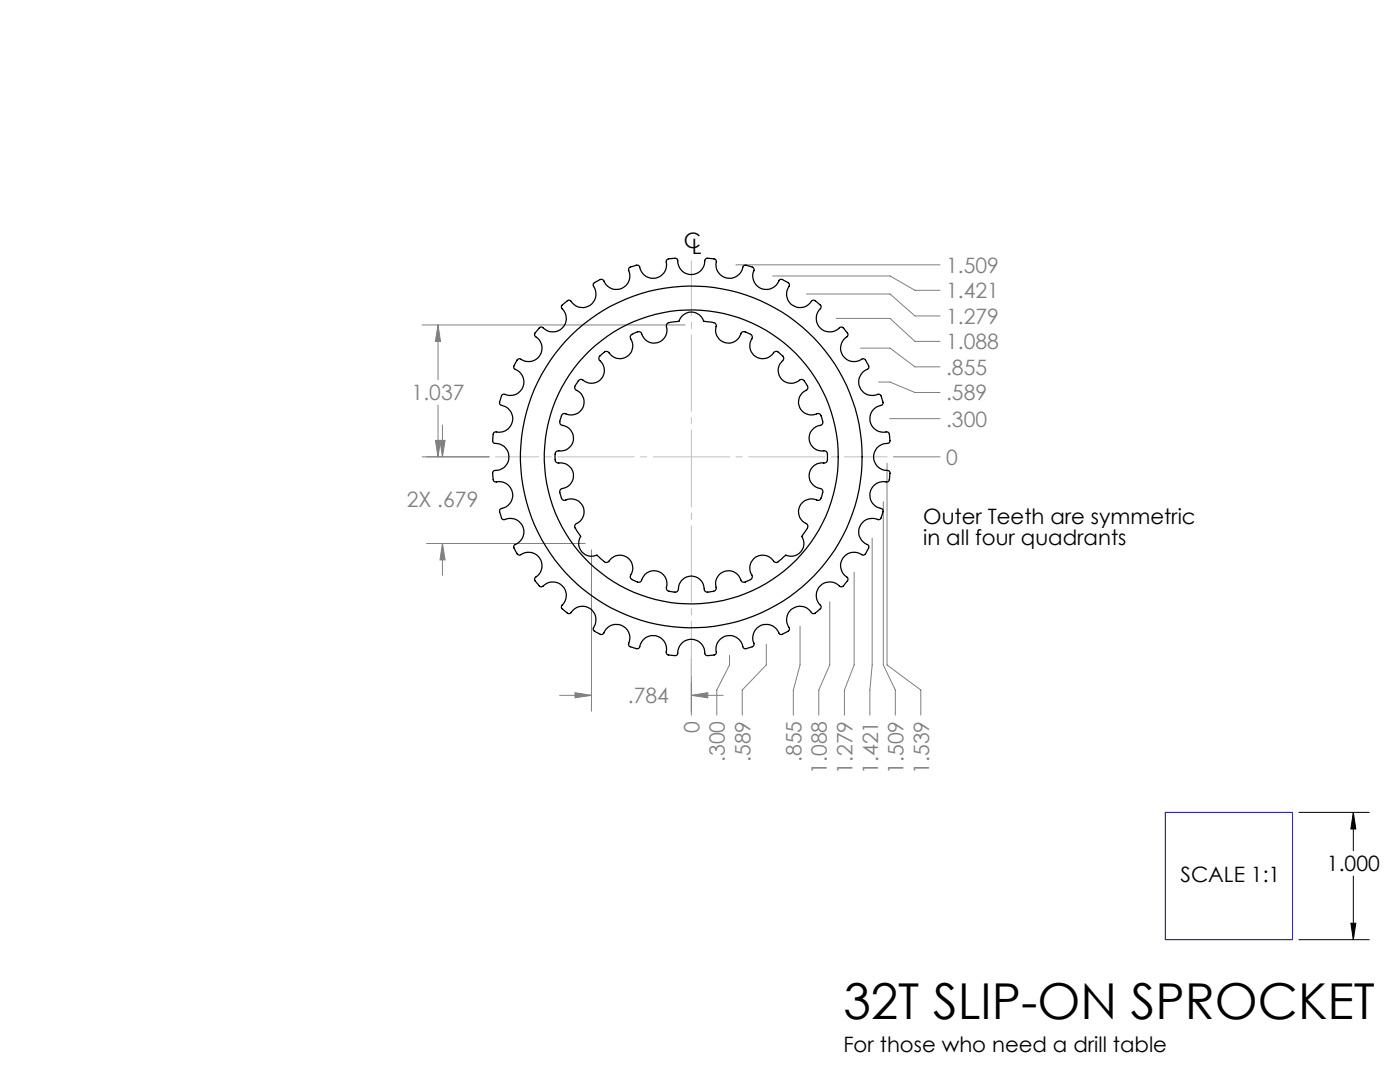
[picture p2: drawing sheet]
<svg xmlns="http://www.w3.org/2000/svg" width="279mm" height="216mm" viewBox="0 0 279 216" stroke-linecap="round" stroke-linejoin="round" font-family="sans-serif">
<path d="M259.2 162.1h14.1M270.1 162.1l.5 3.3h-1zM270.1 162.1v7.7M270.1 174.8v12.7M259.2 187.5h14.1M269.6 184.2h1l-.5 3.3z" fill="none" stroke="#000" stroke-width=".2"/>
<g fill="none" stroke="#808080" stroke-width=".2">
<path d="M146.9 52.8h40.7M154.2 55.1h23.4l5 2.8h5M160.9 58.7h16.7l5 4.3h5M84.2 64.8h52.5M87.4 64.8v11M87.4 64.8l.5 3.3h-1zM166.9 63.5h10.7l5 4.6h5M171.7 69.5h5.9l5 3.7h5M175.3 76.2h2.3l5 2.1h5M84.2 91.2h13.4M86.9 87.9h1l-.5 3.3zM87.4 80.8v10.4"/>
<path d="M87.8 87.9h1l-.5 3.3zM88.3 84.8v6.4M177 92.4v40.3l6.8 5v5M177.6 83.5h10M178.3 91.2h9.3M85.1 108.4h31.7M88.3 108.4l.5 3.3h-1zM88.3 108.4v6.4M118 109.7v32.2M170.5 114.2v18.5l-2 5v5M174.1 107.4v25.3l-.5 5v5M176.3 100.1v32.6l2.4 5v5"/>
<path d="M111.7 138.7h6.3M114.8 138.2l3.2 .5-3.2 .5zM138 138.7h6.3M138 138.7l3.3-.5v1zM138 131.5v11.2M145.6 130.8v1.9l-2.5 5v5M152.9 128.6v4.1l-4.8 5v5M159.7 125v7.7l-1.4 5v5M165.6 120.1v12.6l-2.2 5v5"/>
</g>
<path d="M177.1 91.2h-78.2" fill="none" stroke="#c0c0c0" stroke-width=".2" stroke-dasharray="15.2 1.3 1.3 1.3" stroke-dashoffset="6.6"/>
<path d="M138 52.1v82.8" fill="none" stroke="#c0c0c0" stroke-width=".2" stroke-dasharray="15.2 1.3 1.3 1.3" stroke-dashoffset="4.3"/>
<path d="M232.6 162.1h25.4v25.4h-25.4z" fill="none" stroke="#00f" stroke-width=".2"/>
<path d="M270.1 162.1l.5 3.3h-1zM269.6 184.2h1l-.5 3.3z" fill="#000"/>
<g fill="#808080">
<path d="M114.8 138.2l3.2 .5-3.2 .5zM138 138.7l3.3-.5v1zM87.4 64.8l.5 3.3h-1zM86.9 87.9h1l-.5 3.3z"/>
<path d="M88.3 108.4l.5 3.3h-1zM87.8 87.9h1l-.5 3.3z"/>
</g>
<g fill="none" stroke="#000" stroke-width=".25">
<path d="M107.6 65.4a.51 .51 0 0 1 .8 0 2.72 2.72 0 0 0 3.9 0 2.72 2.72 0 0 0-.2-4 .9 .9 0 0 1 .6-1l.3-.2a.58 .58 0 0 1 1-.1 2.73 2.73 0 0 0 3.9 .7 2.73 2.73 0 0 0 .5-3.9 1.24 1.24 0 0 1 1.1-.9 .62 .62 0 0 1 1 .1 2.72 2.72 0 0 0 3.7 1.4 2.72 2.72 0 0 0 1.2-3.7 1.23 1.23 0 0 1 1.3-.8 .57 .57 0 0 1 1 .3 2.72 2.72 0 0 0 3.3 2.2 2.72 2.72 0 0 0 2-3.4 1.04 1.04 0 0 1 1.2-.5l.3-.1a.55 .55 0 0 1 .8 .5 2.72 2.72 0 0 0 2.8 2.8 2.72 2.72 0 0 0 2.6-3 1.51 1.51 0 0 1 1.6-.2 .52 .52 0 0 1 .6 .7 2.75 2.75 0 0 0 2.4 3.2 2.75 2.75 0 0 0 3.1-2.4l.5-.2 .8 .3a.7 .7 0 0 1 .8 .8 2.73 2.73 0 0 0 1.6 3.6 2.73 2.73 0 0 0 3.5-1.8 2.06 2.06 0 0 1 1.7 .6 .48 .48 0 0 1 .1 .8 2.72 2.72 0 0 0 .9 3.8 2.72 2.72 0 0 0 3.8-1 1.24 1.24 0 0 1 1.3 .6 .58 .58 0 0 1 .3 1 2.72 2.72 0 0 0 .1 3.9 2.72 2.72 0 0 0 3.9-.2 1.22 1.22 0 0 1 1.2 .9 .63 .63 0 0 1 .1 1 2.71 2.71 0 0 0-.7 3.9 2.71 2.71 0 0 0 3.9 .5 1.45 1.45 0 0 1 1 1.1 .6 .6 0 0 1-.1 1 2.73 2.73 0 0 0-1.5 3.7 2.73 2.73 0 0 0 3.8 1.2 1.36 1.36 0 0 1 .7 1.3 .6 .6 0 0 1-.3 1 2.72 2.72 0 0 0-2.1 3.3 2.72 2.72 0 0 0 3.4 2 1.34 1.34 0 0 1 .5 1.4 .59 .59 0 0 1-.5 .9 2.74 2.74 0 0 0-2.8 2.9 2.74 2.74 0 0 0 3.1 2.5 2.19 2.19 0 0 1 .1 1.8 .5 .5 0 0 1-.7 .5 2.72 2.72 0 0 0-3.2 2.2 2.72 2.72 0 0 0 2.4 3.1 .86 .86 0 0 1 0 1.2l-.1 .3a.57 .57 0 0 1-.7 .6 2.75 2.75 0 0 0-3.7 1.7 2.75 2.75 0 0 0 1.8 3.5 2.39 2.39 0 0 1-.7 1.9l-.4 .1a2.73 2.73 0 0 0-4 .6 2.73 2.73 0 0 0 1 3.9 .89 .89 0 0 1-.5 1.1l-.2 .3a.62 .62 0 0 1-1 .2 2.72 2.72 0 0 0-3.9 .1 2.72 2.72 0 0 0 .2 3.9 1.29 1.29 0 0 1-.9 1.2 .61 .61 0 0 1-1 .1 2.72 2.72 0 0 0-3.9-.7 2.72 2.72 0 0 0-.4 3.9 1.23 1.23 0 0 1-1.2 1 .58 .58 0 0 1-1-.1 2.72 2.72 0 0 0-3.6-1.5 2.72 2.72 0 0 0-1.3 3.8 1.23 1.23 0 0 1-1.3 .7 .57 .57 0 0 1-1-.3 2.72 2.72 0 0 0-3.3-2.1 2.72 2.72 0 0 0-2 3.4 .88 .88 0 0 1-1 .5h-.4a.63 .63 0 0 1-.8-.5 2.74 2.74 0 0 0-2.9-2.7 2.74 2.74 0 0 0-2.6 3l-.3 .2-1-.1a.69 .69 0 0 1-.9-.6 2.72 2.72 0 0 0-2.3-3.2 2.72 2.72 0 0 0-3.1 2.3 1.21 1.21 0 0 1-1.5 0 .59 .59 0 0 1-.6-.9 2.73 2.73 0 0 0-1.6-3.6 2.73 2.73 0 0 0-3.5 1.8 .86 .86 0 0 1-1.2-.2l-.3-.2a.62 .62 0 0 1-.4-.9 2.71 2.71 0 0 0-.9-3.8 2.71 2.71 0 0 0-3.8 1 1.09 1.09 0 0 1-1.2-.6l-.2-.2a.51 .51 0 0 1-.2-.8 2.74 2.74 0 0 0-.1-4 2.74 2.74 0 0 0-4 .3 2.06 2.06 0 0 1-1.3-1.2 .49 .49 0 0 1 .1-.8 2.72 2.72 0 0 0 .7-3.8 2.72 2.72 0 0 0-3.9-.5 1.49 1.49 0 0 1-1-1.3 .52 .52 0 0 1 .1-.8 2.72 2.72 0 0 0 1.5-3.7 2.72 2.72 0 0 0-3.7-1.3 .9 .9 0 0 1-.7-1l-.1-.3a.6 .6 0 0 1 .3-.9 2.72 2.72 0 0 0 2.1-3.3 2.72 2.72 0 0 0-3.4-2 1.2 1.2 0 0 1-.4-1.4 .59 .59 0 0 1 .4-.9 2.72 2.72 0 0 0 2.8-2.9 2.72 2.72 0 0 0-3-2.6 1.3 1.3 0 0 1-.2-1.4 .6 .6 0 0 1 .7-.8 2.72 2.72 0 0 0 3.2-2.3 2.72 2.72 0 0 0-2.4-3.1 1.03 1.03 0 0 1 0-1.3 .66 .66 0 0 1 .9-.8 2.75 2.75 0 0 0 3.6-1.6 2.75 2.75 0 0 0-1.8-3.6l-.1-.2a2.85 2.85 0 0 1 1.1-1.7 2.84 2.84 0 0 0 4.6-2 3.1 3.1 0 0 0-1.5-2.6l.1-.6zM119.6 71.1l.7-.5a.78 .78 0 0 1 1.3-.2 2.61 2.61 0 0 0 3.6 .7 2.61 2.61 0 0 0 .6-3.7 1.38 1.38 0 0 1 1.3-1.1 .63 .63 0 0 1 1 .3 2.62 2.62 0 0 0 3.3 1.7 2.62 2.62 0 0 0 1.6-3.4 .85 .85 0 0 1 1-.6l1.5-.2a2.58 2.58 0 0 1 2.5-1.8 2.58 2.58 0 0 1 2.4 1.8l1 .1a1.69 1.69 0 0 1 1.5 .6 3.8 3.8 0 0 0 .6 2.9 2.65 2.65 0 0 0 4.5-1.3 1.36 1.36 0 0 1 1.6 .2 .66 .66 0 0 1 .4 1 2.6 2.6 0 0 0 1 3.6 2.6 2.6 0 0 0 3.6-1 1.48 1.48 0 0 1 1.5 .7 .64 .64 0 0 1 .1 1.1 2.61 2.61 0 0 0-.2 3.7 2.61 2.61 0 0 0 3.8 0 1.31 1.31 0 0 1 1.2 1.2 .65 .65 0 0 1-.1 1 2.61 2.61 0 0 0-1.2 3.6 2.61 2.61 0 0 0 3.6 1 1.41 1.41 0 0 1 .8 1.4 .64 .64 0 0 1-.4 1 2.61 2.61 0 0 0-2.2 3 2.61 2.61 0 0 0 3.2 2.1 1.39 1.39 0 0 1 .4 1.6 .67 .67 0 0 1-.7 .8 2.59 2.59 0 0 0-2.9 2.3 2.59 2.59 0 0 0 2.4 2.8 1.48 1.48 0 0 1 0 1.7 .63 .63 0 0 1-.9 .6 2.6 2.6 0 0 0-3.5 1.4 2.6 2.6 0 0 0 1.6 3.4 1.04 1.04 0 0 1-.4 1.4l-.7 1 .2 .5a2.56 2.56 0 0 1-.6 2.8 2.56 2.56 0 0 1-2.8 .5l-.7 .6a1.52 1.52 0 0 1-1.4 .8 2.86 2.86 0 0 0-3.9-1 2.67 2.67 0 0 0-.7 3.8 1.37 1.37 0 0 1-1.3 1.1 .63 .63 0 0 1-1-.4 2.6 2.6 0 0 0-3.3-1.6 2.6 2.6 0 0 0-1.6 3.3 1.33 1.33 0 0 1-1.4 .7 .68 .68 0 0 1-1-.6 2.62 2.62 0 0 0-2.7-2.5 2.62 2.62 0 0 0-2.5 2.8 1.39 1.39 0 0 1-1.6 .2 .68 .68 0 0 1-.7-.8 2.6 2.6 0 0 0-1.9-3.2 2.6 2.6 0 0 0-3.1 2 1.3 1.3 0 0 1-1.6-.2 .71 .71 0 0 1-.5-1.1 2.6 2.6 0 0 0-1-3.6 2.6 2.6 0 0 0-3.5 1 .86 .86 0 0 1-1.2-.3l-1.1-1a2.58 2.58 0 0 1-3-.7 2.58 2.58 0 0 1-.2-3.1l-.6-.8a1.64 1.64 0 0 1-.5-1.5 3.6 3.6 0 0 0 1.8-2.3 2.64 2.64 0 0 0-3.9-2.6 1.28 1.28 0 0 1-.9-1.2 .73 .73 0 0 1 .5-1.1 2.61 2.61 0 0 0 2.1-3.1 2.61 2.61 0 0 0-3.1-2 1.36 1.36 0 0 1-.5-1.5 .71 .71 0 0 1 .7-.9 2.59 2.59 0 0 0 2.9-2.4 2.59 2.59 0 0 0-2.4-2.8 1.79 1.79 0 0 1 .1-2l.4-.3a3.5 3.5 0 0 0 3-.2 2.63 2.63 0 0 0-.6-4.5 1.39 1.39 0 0 1 .4-1.7 .66 .66 0 0 1 1.1-.2 2.61 2.61 0 0 0 3.7-.4 2.61 2.61 0 0 0-.5-3.7z"/>
<circle cx="137.9" cy="91.2" r="34.1"/>
<circle cx="137.9" cy="91.2" r="29.3"/>
</g>
<text font-size="9.9" x="168.3" y="203.3">32T SLIP-ON SPROCKET</text>
<g font-size="4.2">
<text x="136.5" y="49.6">C</text>
<text x="138" y="50.8">L</text>
<text x="184.3" y="104.5">Outer Teeth are symmetric</text>
<text x="184.3" y="108.7">in all four quadrants</text>
<text x="264.8" y="173.9">1.000</text>
<text x="235.6" y="176">SCALE 1:1</text>
<text x="168.3" y="209.9">For those who need a drill table</text>
</g>
<g font-size="4.2" fill="#808080">
<text x="188.8" y="59.5">1.421</text>
<text x="188.8" y="54.4">1.509</text>
<text x="188.8" y="64.6">1.279</text>
<text x="188.8" y="69.7">1.088</text>
<text x="188.8" y="74.8">.855</text>
<text x="82.1" y="79.9">1.037</text>
<text x="188.8" y="79.9">.589</text>
<text x="188.8" y="85.1">.300</text>
<text x="188.8" y="92.8">0</text>
<text x="81.2" y="101.2">2X .679</text>
<text x="125.3" y="140.3">.784</text>
<text x="139.6" y="146.2" transform="rotate(-90 139.6 146.2)">0</text>
<text x="144.7" y="152.1" transform="rotate(-90 144.7 152.1)">.300</text>
<text x="149.8" y="152.1" transform="rotate(-90 149.8 152.1)">.589</text>
<text x="159.9" y="152.1" transform="rotate(-90 159.9 152.1)">.855</text>
<text x="165" y="154.4" transform="rotate(-90 165 154.4)">1.088</text>
<text x="170.1" y="154.4" transform="rotate(-90 170.1 154.4)">1.279</text>
<text x="175.2" y="154.4" transform="rotate(-90 175.2 154.4)">1.421</text>
<text x="180.3" y="154.4" transform="rotate(-90 180.3 154.4)">1.509</text>
<text x="185.4" y="154.4" transform="rotate(-90 185.4 154.4)">1.539</text>
</g>
</svg>
